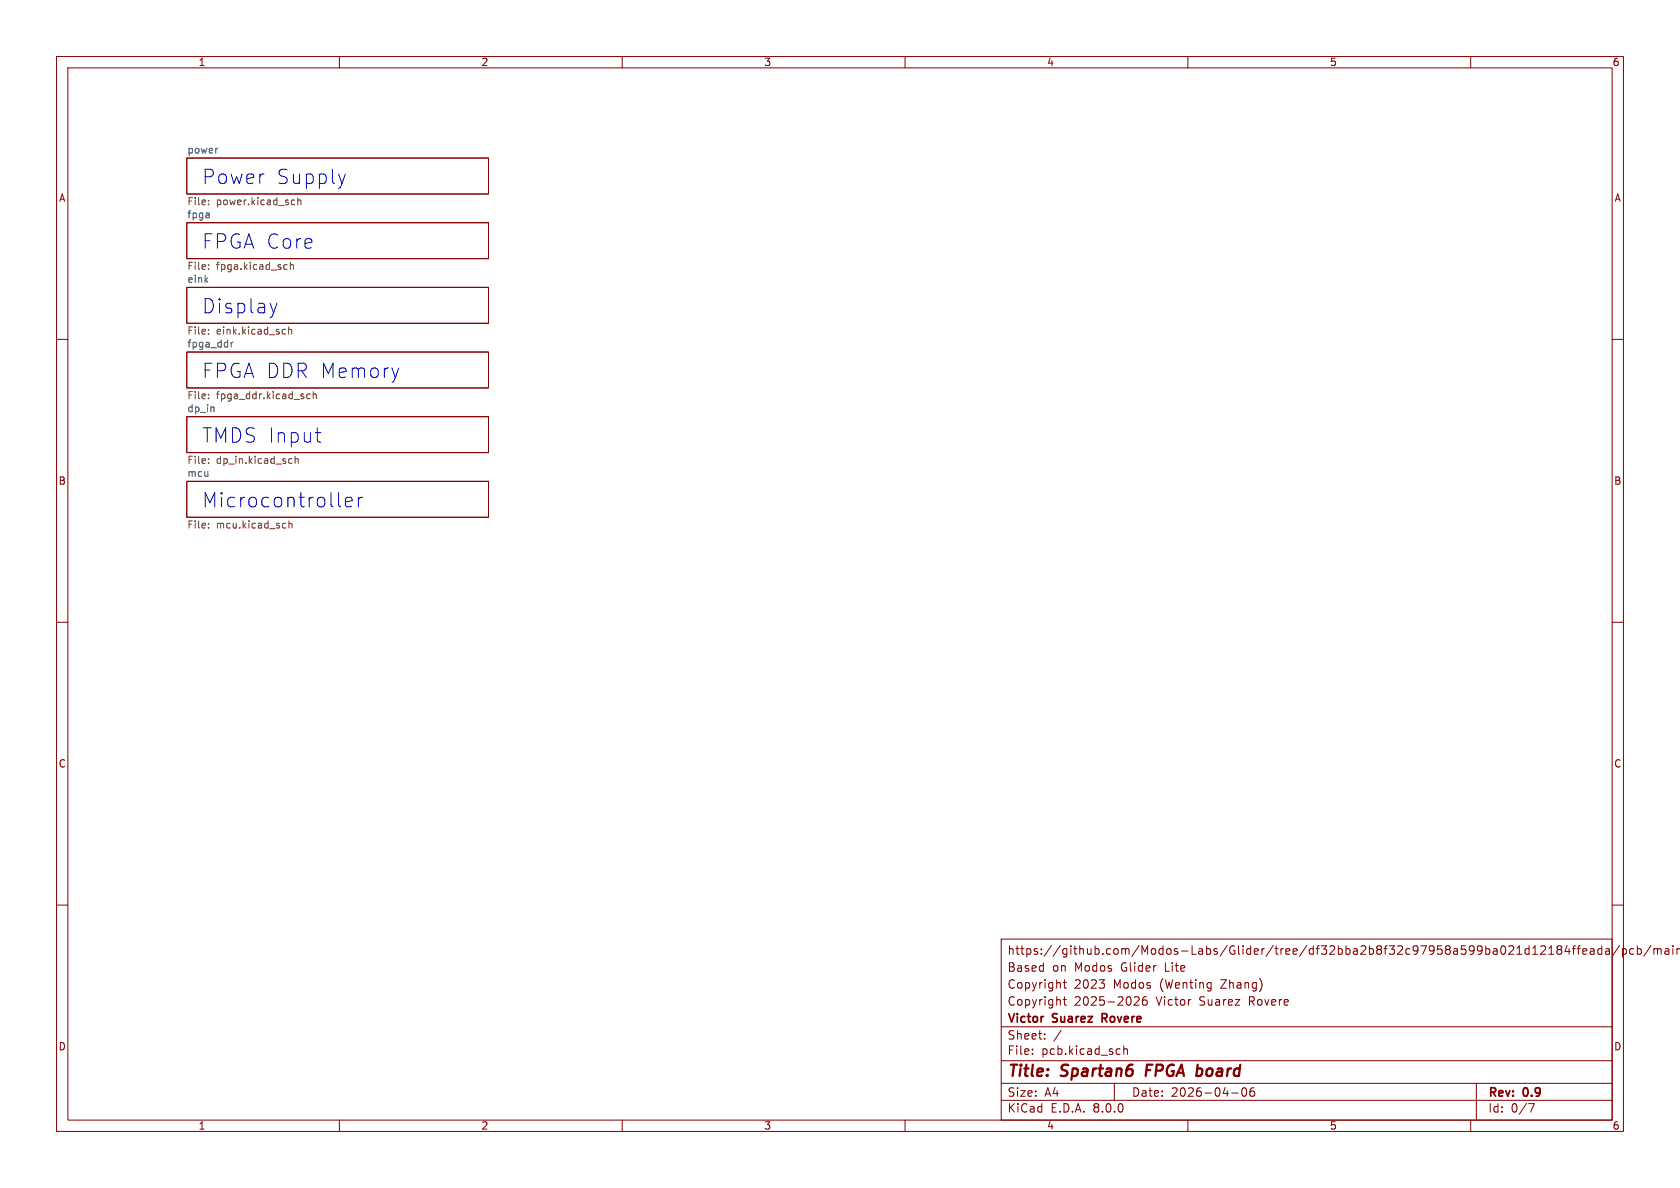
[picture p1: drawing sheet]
<svg xmlns="http://www.w3.org/2000/svg" width="297mm" height="210mm" viewBox="0 0 297 210" stroke-linecap="round" stroke-linejoin="round" font-family="sans-serif">
<g fill="none" stroke="#840000" stroke-width=".18">
<path d="M10 10h277v190h-277zM12 12h273v186h-273zM60 10v2M110 10v2M160 10v2M210 10v2M260 10v2M33 27.9h53.4v6.4h-53.4zM33 39.4h53.4v6.3h-53.4zM10 60h2M33 50.8h53.4v6.4h-53.4zM285 60h2"/>
<path d="M33 73.7h53.4v6.3h-53.4zM33 62.2h53.4v6.4h-53.4zM33 85.1h53.4v6.3h-53.4zM10 110h2M285 110h2M10 160h2M285 160h2M177 166h108v32h-108zM188 176.7h.5M188 173.7h.5M188.2 173.2v1.3l.3 .2M188.2 176.2v1.3l.3 .2"/>
<path d="M194.3 173.2h.9l-.5 .6M195.2 173.9v.7M200.5 176.3l.6-.1 .2 .1 .1 .3-.9 1.1h.9M202.7 176.2a.59 .59 0 0 0-.7 .6v.6l.1 .2 .4 .1 .2-.1 .1-.5-.1-.3h-.5l-.2 .3M210.4 176.7h.1M280.3 167.7l.2 .4-.7 .1M280.5 168.6l-.2 .1M281.2 167.8h.5l.1 .9M281.8 168.1h-.5a.29 .29 0 0 0-.2 .3 .29 .29 0 0 0 .2 .3l.5-.1M283.2 167.8l-.5-.1-.2 .3v.4l.1 .2h.6M283.2 167.2v1.5M283.9 167.8h.6v.9"/>
<path d="M284.5 168.1h-.5a.29 .29 0 0 0-.2 .3 .29 .29 0 0 0 .2 .3l.5-.1M286.3 167.1l-1.3 2M286.8 167.8l.4-.1 .3 .3v.4l-.1 .2h-.6M286.8 167.7v1.5M288.8 167.8l-.4-.1-.3 .3v.4l.1 .2h.6M289.5 167.8l.4-.1 .3 .3v.4l-.2 .2h-.5M289.5 167.2v1.5M291.9 167.1l-1.3 2M292.4 167.8l.4-.1 .2 .2M292.4 167.7v1M293 167.9l.2-.2 .4 .1 .1 .9M293 167.9v.8"/>
<path d="M294.4 167.8h.6v.9M295 168.1h-.5a.29 .29 0 0 0-.2 .3 .29 .29 0 0 0 .2 .3l.5-.1M295.7 167.2v.1M295.7 167.7v1M296.5 167.7v1M297.1 167.8l-.4-.1-.2 .1M60 198v2M110 198v2M160 198v2M177 194.5h108M177 191.5h108M177 187.5h108"/>
<path d="M177 181.5h108M182.5 186.3v.1M182.5 185.5v.1M184.7 183.6v.1M184.7 182.8v.1M187.6 182.1l-1.3 2M197 191.5v3M197.9 185.4l.1 .1M198 186.3l-.1 .1M198.7 184.9v1.5M198.7 185.5l.2-.1 .3 .1 .1 .9M210 198v2"/>
<path d="M217.7 193.2h1.2M219.7 192.4l.2-.1a.81 .81 0 0 1 .6 .6 .81 .81 0 0 1-.3 .8l-.2 .1a.81 .81 0 0 1-.3-1.4zM221.7 192.3a.59 .59 0 0 0-.7 .6v.6l.1 .2 .4 .1 .2-.1 .1-.5-.1-.3h-.5l-.2 .3M260 198v2M261 191.5v6.5M270.2 195.1h1l-.6 1.5"/>
</g>
<path d="M202.8 188.2l-.3 2M211.8 188.9l.6 .1M212.4 190l-.3 .2" fill="none" stroke="#840000" stroke-width=".4"/>
<path d="M194.8 180h.6M195.4 179.2h-.6v1.5" fill="none" stroke="#840000" stroke-width=".3"/>
<g fill="none" stroke="#725600" stroke-width=".18">
<path d="M36.9 35.4v.1M36.9 36.1v.1M51.7 35.4h.4M52.1 36.1l-.4 .1M52.7 35.5l.1-.1h.3l.1 .8M52.7 34.9v1.3M36.9 46.8v.2M36.9 47.5v.1M36.9 58.3v.1M36.9 58.9v.2M50.1 58.2l.4 .1M50.4 46.8h.4"/>
<path d="M50.5 59l-.4 .1M50.8 47.6h-.4M51 58.3l.2-.1 .3 .1 .1 .8M51 57.8v1.3M51.3 46.9l.2-.1h.3l.1 .8M51.3 46.4v1.2M36.9 69.7v.1M36.9 70.4v.1M54.8 69.7l-.3-.1-.3 .3 .1 .5h.5M55.4 69.8l.2-.2 .3 .1v.8M55.4 69.2v1.3M36.9 81.8v.1"/>
<path d="M36.9 81.1v.2M36.9 92.6v.1M36.9 93.2v.1M50.4 92.5l.1 .1M50.5 93.3h-.1M51.1 92.1v1.2M51.1 92.6l.2-.1 .3 .1v.7M51.3 81.1h.3M51.6 81.9h-.3M52.2 81.2l.2-.1h.3v.8M52.2 80.6v1.3"/>
</g>
<path d="M38.4 26.2h.1M40.9 60.5v.9M41.2 60.5l-.3 .3" fill="none" stroke="#006464" stroke-width=".18"/>
<path d="M61.1 30.8l-.6 1.7M47.8 53.6l.6 1.7M48.4 55.3l-.3 .6M49 53.6l-.6 1.7M55.7 76.5h1M56.2 78.1l.5 .1M70.5 65l-.6 1.7M60 89.5l.2 .1M61.1 88.8l1.2-.3-.2-.5-.7-.1-.3 .4v.9l.1 .3 .2 .1 .7-.1M63.4 87.9v1.7M64.1 87.9a.65 .65 0 0 0-.7 .5" fill="none" stroke="#0000c2" stroke-width=".18"/>
<g font-size="3.5" fill="#0000c2">
<text x="35.6" y="32.8">Power</text>
<text x="48.7" y="32.8">Supply</text>
<text x="35.6" y="44.2">FPGA Core</text>
<text x="35.6" y="55.6">Display</text>
<text x="35.6" y="67.1">FPGA DDR Memory</text>
<text x="35.6" y="78.5">TMDS Input</text>
<text x="35.6" y="89.9">Microcontroller</text>
</g>
<g font-size="2.8" fill="#840000">
<text x="178" y="190.9">Title:</text>
<text x="187.7" y="190.9">Spartan6</text>
<text x="203.4" y="190.9">FPGA</text>
<text x="213.2" y="190.9">board</text>
</g>
<g font-size="2.1" fill="#840000">
<text x="178" y="172">Based</text>
<text x="178" y="169">https://github.com/Modos-Labs/Glider/tree/df32bba2b8f32c97958a599ba021d12184ffeada/pcb/mainboard_lite</text>
<text x="186" y="172">on</text>
<text x="190" y="172">Modos</text>
<text x="198.3" y="172">Glider</text>
<text x="206.2" y="172">Lite</text>
<text x="178" y="178">Copyright</text>
<text x="178" y="175">Copyright</text>
<text x="189.9" y="178">2025-2026</text>
<text x="189.9" y="175">2023</text>
<text x="196.9" y="175">Modos</text>
<text x="204.5" y="178">Victor</text>
<text x="205.2" y="175">(Wenting</text>
<text x="212.2" y="178">Suarez</text>
<text x="216.1" y="175">Zhang)</text>
<text x="221.1" y="178">Rovere</text>
<text x="178" y="184">Sheet:</text>
<text x="178" y="181.2">Victor</text>
<text x="186.2" y="181.2">Suarez</text>
<text x="195.5" y="181.2">Rovere</text>
<text x="178" y="186.7">File:</text>
<text x="184.1" y="186.7">pcb.kicad_sch</text>
<text x="178" y="196.9">KiCad</text>
<text x="178" y="194.1">Size:</text>
<text x="184.7" y="194.1">A4</text>
<text x="185.7" y="196.9">E.D.A.</text>
<text x="193.3" y="196.9">8.0.0</text>
<text x="200" y="194.1">Date:</text>
<text x="207" y="194.1">2026-04-06</text>
<text x="263" y="194.3">Rev:</text>
<text x="263" y="196.9">Id:</text>
<text x="267.1" y="196.9">0/7</text>
<text x="269.4" y="194.3">0.9</text>
</g>
<g font-size="1.8" fill="#840000">
<text x="35" y="11.9">1</text>
<text x="85" y="11.9">2</text>
<text x="135" y="11.9">3</text>
<text x="185" y="11.9">4</text>
<text x="235" y="11.9">5</text>
<text x="285" y="11.9">6</text>
<text x="10.3" y="35.9">A</text>
<text x="285.3" y="35.9">A</text>
<text x="10.3" y="85.9">B</text>
<text x="285.3" y="85.9">B</text>
<text x="10.3" y="135.9">C</text>
<text x="285.3" y="135.9">C</text>
<text x="10.3" y="185.9">D</text>
<text x="285.3" y="185.9">D</text>
<text x="35" y="199.9">1</text>
<text x="85" y="199.9">2</text>
<text x="135" y="199.9">3</text>
<text x="185" y="199.9">4</text>
<text x="235" y="199.9">5</text>
<text x="285" y="199.9">6</text>
</g>
<g font-size="1.8" fill="#006464">
<text x="33" y="27.2">power</text>
<text x="33" y="36.6">File:</text>
<text x="33" y="38.7">fpga</text>
<text x="33" y="50.1">eink</text>
<text x="33" y="61.5">fpga_ddr</text>
<text x="33" y="72.9">dp_in</text>
<text x="33" y="84.4">mcu</text>
</g>
<g font-size="1.8" fill="#725600">
<text x="38.2" y="36.6">power.kicad_sch</text>
<text x="33" y="48">File:</text>
<text x="38.2" y="48">fpga.kicad_sch</text>
<text x="33" y="59.5">File:</text>
<text x="38.2" y="59.5">eink.kicad_sch</text>
<text x="33" y="70.9">File:</text>
<text x="38.2" y="70.9">fpga_ddr.kicad_sch</text>
<text x="33" y="82.3">File:</text>
<text x="38.2" y="82.3">dp_in.kicad_sch</text>
<text x="33" y="93.8">File:</text>
<text x="38.2" y="93.8">mcu.kicad_sch</text>
</g>
</svg>
